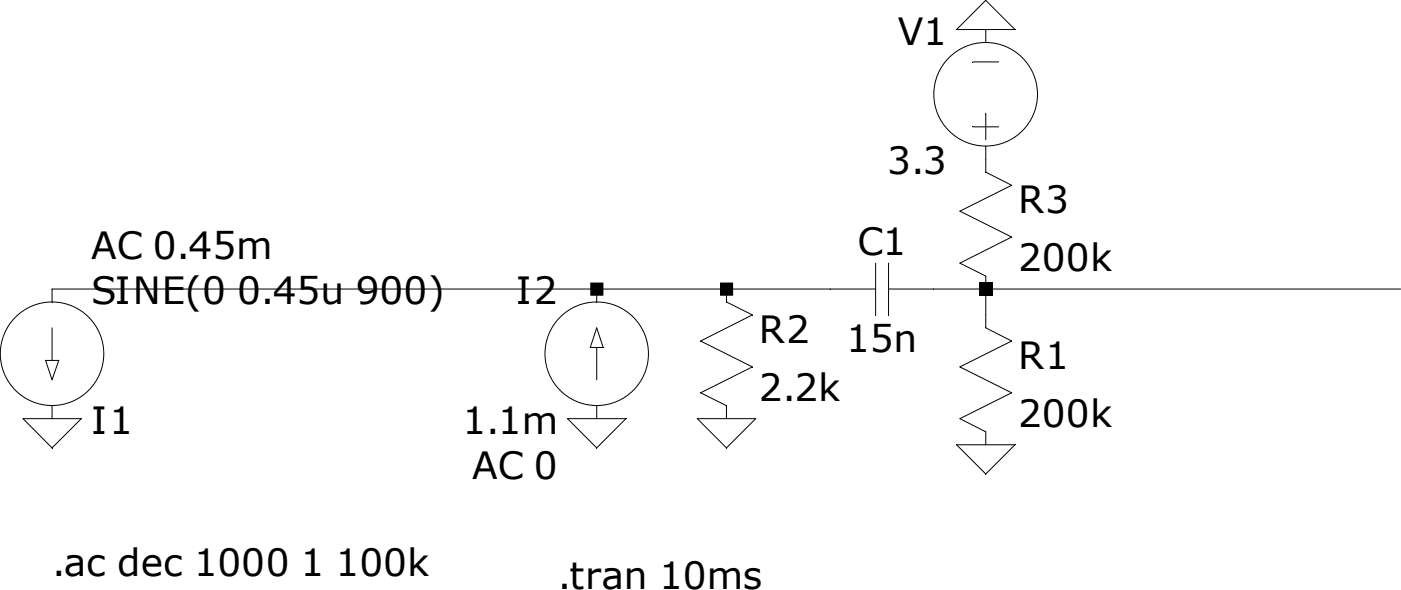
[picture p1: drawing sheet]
<svg xmlns="http://www.w3.org/2000/svg" width="284mm" height="120mm" viewBox="0 0 284 120" stroke-linecap="round" stroke-linejoin="round" font-family="sans-serif">
<g fill="none" stroke="#000" stroke-width=".2">
<path d="M197.4 12.6h5.3M200 6v2.6M200 .1l6 5.9h-11.9zM197.4 25.7h5.3M200 23.1v5.2M200 29.7v5.2l5.3 2.7-10.5 5.2 10.5 5.3-10.5 5.3 5.2 2.6v10.5l5.3 2.7-10.5 5.2 10.5 5.3-10.5 5.2 5.2 2.7v2.6M121.1 58.6v2.6M147.4 58.6v2.6l5.3 2.7-10.5 5.3 10.5 5.2-10.5 5.3 5.2 2.6v2.6M177.7 58.6h-167.1v2.6M177.7 53.4v10.5M180.3 58.6h103.9M180.3 53.4v10.5"/>
<path d="M9.3 73.1h2.6l-1.3 3.9zM10.6 66.5v6.6M121.1 66.5l1.3 4h-2.6zM121.1 70.5v6.5M4.7 84.9h11.8l-5.9 5.9zM10.6 82.3v2.6M115.2 84.9h11.8l-5.9 5.9zM121.1 82.3v2.6M141.5 84.9h11.9l-6 5.9zM194.1 90.2h11.9l-6 5.9z"/>
<circle cx="200" cy="19.1" r="10.5"/>
<circle cx="10.6" cy="71.7" r="10.5"/>
<circle cx="121.1" cy="71.7" r="10.5"/>
</g>
<path d="M198.7 57.3h2.7v2.7h-2.7z" fill="#000"/>
<path d="M119.8 57.3h2.7v2.7h-2.7zM146.1 57.3h2.7v2.7h-2.7z" fill-rule="evenodd" fill="#000"/>
<g font-size="7.6">
<text x="182.2" y="9">V1</text>
<text x="180.1" y="35.3">3.3</text>
<text x="206.6" y="43.2">R3</text>
<text x="18.5" y="52.4">AC 0.45m</text>
<text x="174" y="51.8">C1</text>
<text x="206.6" y="55.1">200k</text>
<text x="18.5" y="61.7">SINE(0 0.45u 900)</text>
<text x="104.7" y="61.7">I2</text>
<text x="154" y="69.5">R2</text>
<text x="171.7" y="71.5">15n</text>
<text x="206.6" y="74.8">R1</text>
<text x="154" y="81.4">2.2k</text>
<text x="18.5" y="88">I1</text>
<text x="93.8" y="88">1.1m</text>
<text x="206.6" y="86.6">200k</text>
<text x="95.8" y="97.2">AC 0</text>
<text x="10.6" y="116.9">.ac dec 1000 1 100k</text>
<text x="113.2" y="119.5">.tran 10ms</text>
</g>
</svg>
